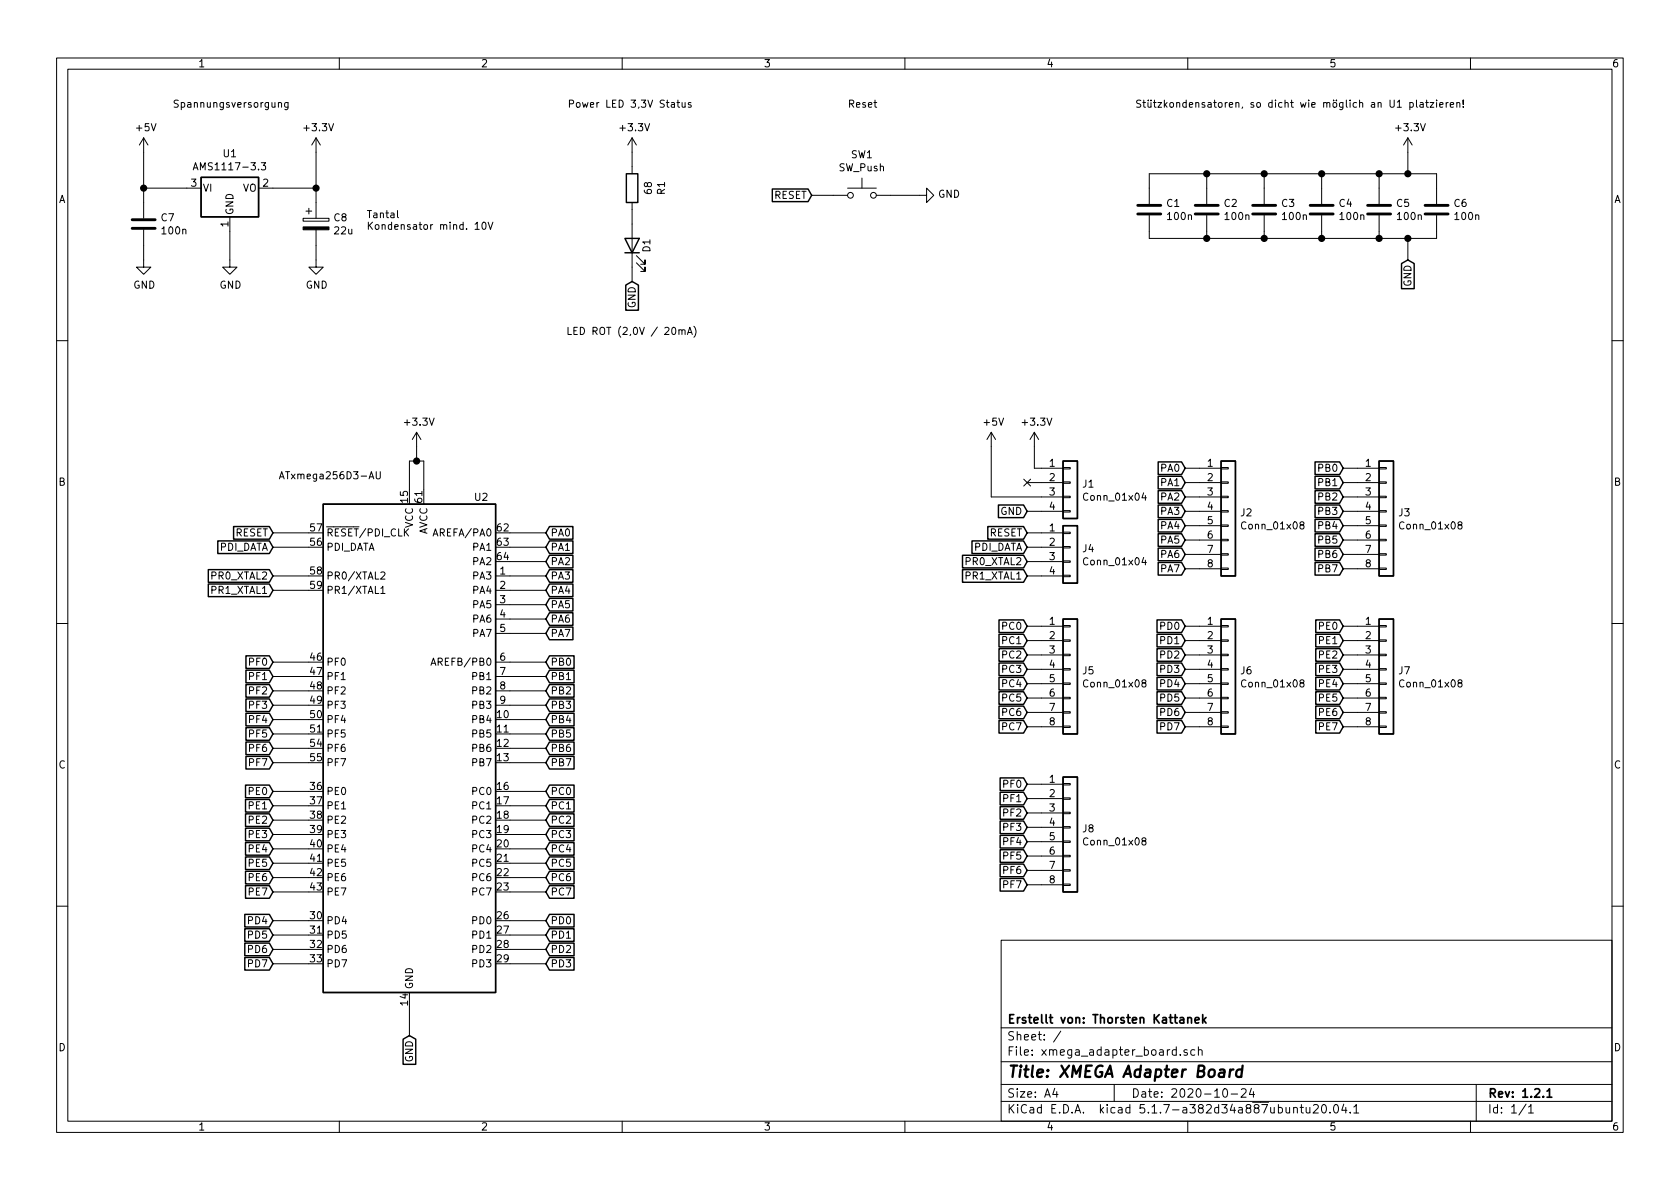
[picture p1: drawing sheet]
EESchema Schematic File Version 4
EELAYER 30 0
EELAYER END
$Descr A4 11693 8268
encoding utf-8
Sheet 1 1
Title "XMEGA Adapter Board "
Date "2020-10-24"
Rev "1.2.1"
Comp "Erstellt von: Thorsten Kattanek"
Comment1 ""
Comment2 ""
Comment3 ""
Comment4 ""
$EndDescr
$Comp
L Connector_Generic:Conn_01x08 J2
U 1 1
P 8550 3550
F 0 "J2" H 8630 3542 50  0000 L CNN
F 1 "Conn_01x08" H 8630 3451 50  0000 L CNN
F 2 "Connector_PinHeader_2.54mm:PinHeader_1x08_P2.54mm_Vertical" H 8550 3550 50  0001 C CNN
F 3 "~" H 8550 3550 50  0001 C CNN
	1    8550 3550
	1    0    0    -1  
$EndComp
$Comp
L Connector_Generic:Conn_01x08 J3
U 1 1
P 9650 3550
F 0 "J3" H 9730 3542 50  0000 L CNN
F 1 "Conn_01x08" H 9730 3451 50  0000 L CNN
F 2 "Connector_PinHeader_2.54mm:PinHeader_1x08_P2.54mm_Vertical" H 9650 3550 50  0001 C CNN
F 3 "~" H 9650 3550 50  0001 C CNN
	1    9650 3550
	1    0    0    -1  
$EndComp
$Comp
L Connector_Generic:Conn_01x08 J5
U 1 1
P 7450 4650
F 0 "J5" H 7530 4642 50  0000 L CNN
F 1 "Conn_01x08" H 7530 4551 50  0000 L CNN
F 2 "Connector_PinHeader_2.54mm:PinHeader_1x08_P2.54mm_Vertical" H 7450 4650 50  0001 C CNN
F 3 "~" H 7450 4650 50  0001 C CNN
	1    7450 4650
	1    0    0    -1  
$EndComp
Text GLabel 1900 3700 0    50   Input ~ 0
RESET
Text GLabel 1900 3800 0    50   Input ~ 0
PDI_DATA
Text GLabel 1900 4000 0    50   Input ~ 0
PR0_XTAL2
Text GLabel 1900 4100 0    50   Input ~ 0
PR1_XTAL1
Text GLabel 1900 4600 0    50   Input ~ 0
PF0
Text GLabel 1900 4700 0    50   Input ~ 0
PF1
Text GLabel 1900 4800 0    50   Input ~ 0
PF2
Text GLabel 1900 4900 0    50   Input ~ 0
PF3
Text GLabel 1900 5000 0    50   Input ~ 0
PF4
Text GLabel 1900 5100 0    50   Input ~ 0
PF5
Text GLabel 1900 5200 0    50   Input ~ 0
PF6
Text GLabel 1900 5300 0    50   Input ~ 0
PF7
Text GLabel 1900 5500 0    50   Input ~ 0
PE0
Text GLabel 1900 5600 0    50   Input ~ 0
PE1
Text GLabel 1900 5700 0    50   Input ~ 0
PE2
Text GLabel 1900 5800 0    50   Input ~ 0
PE3
Text GLabel 1900 5900 0    50   Input ~ 0
PE4
Text GLabel 1900 6000 0    50   Input ~ 0
PE5
Text GLabel 1900 6100 0    50   Input ~ 0
PE6
Text GLabel 1900 6200 0    50   Input ~ 0
PE7
Text GLabel 3800 3700 2    50   Input ~ 0
PA0
Text GLabel 3800 3800 2    50   Input ~ 0
PA1
Text GLabel 3800 3900 2    50   Input ~ 0
PA2
Text GLabel 3800 4000 2    50   Input ~ 0
PA3
Text GLabel 3800 4100 2    50   Input ~ 0
PA4
Text GLabel 3800 4200 2    50   Input ~ 0
PA5
Text GLabel 3800 4300 2    50   Input ~ 0
PA6
Text GLabel 3800 4400 2    50   Input ~ 0
PA7
Text GLabel 3800 4600 2    50   Input ~ 0
PB0
Text GLabel 3800 4700 2    50   Input ~ 0
PB1
Text GLabel 3800 4800 2    50   Input ~ 0
PB2
Text GLabel 3800 4900 2    50   Input ~ 0
PB3
Text GLabel 3800 5000 2    50   Input ~ 0
PB4
Text GLabel 3800 5100 2    50   Input ~ 0
PB5
Text GLabel 3800 5200 2    50   Input ~ 0
PB6
Text GLabel 3800 5300 2    50   Input ~ 0
PB7
Text GLabel 3800 5500 2    50   Input ~ 0
PC0
Text GLabel 3800 5600 2    50   Input ~ 0
PC1
Text GLabel 3800 5700 2    50   Input ~ 0
PC2
Text GLabel 3800 5800 2    50   Input ~ 0
PC3
Text GLabel 3800 5900 2    50   Input ~ 0
PC4
Text GLabel 3800 6000 2    50   Input ~ 0
PC5
Text GLabel 3800 6100 2    50   Input ~ 0
PC6
Text GLabel 3800 6200 2    50   Input ~ 0
PC7
Text GLabel 3800 6400 2    50   Input ~ 0
PD0
Text GLabel 3800 6500 2    50   Input ~ 0
PD1
Text GLabel 3800 6600 2    50   Input ~ 0
PD2
Text GLabel 3800 6700 2    50   Input ~ 0
PD3
Text GLabel 1900 6400 0    50   Input ~ 0
PD4
Text GLabel 1900 6500 0    50   Input ~ 0
PD5
Text GLabel 1900 6600 0    50   Input ~ 0
PD6
Text GLabel 1900 6700 0    50   Input ~ 0
PD7
Text GLabel 2850 7200 3    50   Input ~ 0
GND
Wire Wire Line
	2850 7000 2850 7200
Wire Wire Line
	1900 3700 2150 3700
Wire Wire Line
	2150 3800 1900 3800
Wire Wire Line
	1900 4000 2150 4000
Wire Wire Line
	2150 4100 1900 4100
Wire Wire Line
	1900 4600 2150 4600
Wire Wire Line
	1900 4700 2150 4700
Wire Wire Line
	1900 4800 2150 4800
Wire Wire Line
	1900 4900 2150 4900
Wire Wire Line
	1900 5000 2150 5000
Wire Wire Line
	1900 5100 2150 5100
Wire Wire Line
	1900 5200 2150 5200
Wire Wire Line
	1900 5300 2150 5300
Wire Wire Line
	1900 5500 2150 5500
Wire Wire Line
	1900 5600 2150 5600
Wire Wire Line
	1900 5700 2150 5700
Wire Wire Line
	1900 5800 2150 5800
Wire Wire Line
	1900 5900 2150 5900
Wire Wire Line
	1900 6000 2150 6000
Wire Wire Line
	1900 6100 2150 6100
Wire Wire Line
	1900 6200 2150 6200
Wire Wire Line
	1900 6400 2150 6400
Wire Wire Line
	1900 6500 2150 6500
Wire Wire Line
	1900 6600 2150 6600
Wire Wire Line
	1900 6700 2150 6700
Wire Wire Line
	3550 6700 3800 6700
Wire Wire Line
	3550 6600 3800 6600
Wire Wire Line
	3550 6500 3800 6500
Wire Wire Line
	3550 6400 3800 6400
Wire Wire Line
	3550 6200 3800 6200
Wire Wire Line
	3550 6100 3800 6100
Wire Wire Line
	3550 6000 3800 6000
Wire Wire Line
	3550 5900 3800 5900
Wire Wire Line
	3550 5800 3800 5800
Wire Wire Line
	3550 5700 3800 5700
Wire Wire Line
	3550 5600 3800 5600
Wire Wire Line
	3550 5500 3800 5500
Wire Wire Line
	3550 5300 3800 5300
Wire Wire Line
	3550 5200 3800 5200
Wire Wire Line
	3550 5100 3800 5100
Wire Wire Line
	3550 5000 3800 5000
Wire Wire Line
	3550 4900 3800 4900
Wire Wire Line
	3550 4800 3800 4800
Wire Wire Line
	3550 4700 3800 4700
Wire Wire Line
	3550 4600 3800 4600
Wire Wire Line
	3550 4400 3800 4400
Wire Wire Line
	3800 4300 3550 4300
Wire Wire Line
	3550 4200 3800 4200
Wire Wire Line
	3800 4100 3550 4100
Wire Wire Line
	3550 4000 3800 4000
Wire Wire Line
	3800 3900 3550 3900
Wire Wire Line
	3550 3800 3800 3800
Wire Wire Line
	3800 3700 3550 3700
Text GLabel 8250 3250 0    50   Input ~ 0
PA0
Text GLabel 8250 3350 0    50   Input ~ 0
PA1
Text GLabel 8250 3450 0    50   Input ~ 0
PA2
Text GLabel 8250 3550 0    50   Input ~ 0
PA3
Text GLabel 8250 3650 0    50   Input ~ 0
PA4
Text GLabel 8250 3750 0    50   Input ~ 0
PA5
Text GLabel 8250 3850 0    50   Input ~ 0
PA6
Text GLabel 8250 3950 0    50   Input ~ 0
PA7
Wire Wire Line
	8250 3250 8350 3250
Wire Wire Line
	8250 3350 8350 3350
Wire Wire Line
	8250 3450 8350 3450
Wire Wire Line
	8250 3550 8350 3550
Wire Wire Line
	8250 3650 8350 3650
Wire Wire Line
	8250 3750 8350 3750
Wire Wire Line
	8250 3850 8350 3850
Wire Wire Line
	8250 3950 8350 3950
Text GLabel 9350 3250 0    50   Input ~ 0
PB0
Text GLabel 9350 3350 0    50   Input ~ 0
PB1
Text GLabel 9350 3450 0    50   Input ~ 0
PB2
Text GLabel 9350 3550 0    50   Input ~ 0
PB3
Text GLabel 9350 3650 0    50   Input ~ 0
PB4
Text GLabel 9350 3750 0    50   Input ~ 0
PB5
Text GLabel 9350 3850 0    50   Input ~ 0
PB6
Text GLabel 9350 3950 0    50   Input ~ 0
PB7
Wire Wire Line
	9350 3250 9450 3250
Wire Wire Line
	9350 3350 9450 3350
Wire Wire Line
	9350 3450 9450 3450
Wire Wire Line
	9350 3550 9450 3550
Wire Wire Line
	9350 3650 9450 3650
Wire Wire Line
	9350 3750 9450 3750
Wire Wire Line
	9350 3850 9450 3850
Wire Wire Line
	9350 3950 9450 3950
Text GLabel 7150 4350 0    50   Input ~ 0
PC0
Text GLabel 7150 4450 0    50   Input ~ 0
PC1
Text GLabel 7150 4550 0    50   Input ~ 0
PC2
Text GLabel 7150 4650 0    50   Input ~ 0
PC3
Text GLabel 7150 4750 0    50   Input ~ 0
PC4
Text GLabel 7150 4850 0    50   Input ~ 0
PC5
Text GLabel 7150 4950 0    50   Input ~ 0
PC6
Text GLabel 7150 5050 0    50   Input ~ 0
PC7
Wire Wire Line
	7150 4350 7250 4350
Wire Wire Line
	7150 4450 7250 4450
Wire Wire Line
	7150 4550 7250 4550
Wire Wire Line
	7150 4650 7250 4650
Wire Wire Line
	7150 4750 7250 4750
Wire Wire Line
	7150 4850 7250 4850
Wire Wire Line
	7150 4950 7250 4950
Wire Wire Line
	7150 5050 7250 5050
$Comp
L Connector_Generic:Conn_01x08 J6
U 1 1
P 8550 4650
F 0 "J6" H 8630 4642 50  0000 L CNN
F 1 "Conn_01x08" H 8630 4551 50  0000 L CNN
F 2 "Connector_PinHeader_2.54mm:PinHeader_1x08_P2.54mm_Vertical" H 8550 4650 50  0001 C CNN
F 3 "~" H 8550 4650 50  0001 C CNN
	1    8550 4650
	1    0    0    -1  
$EndComp
Text GLabel 8250 4350 0    50   Input ~ 0
PD0
Text GLabel 8250 4450 0    50   Input ~ 0
PD1
Text GLabel 8250 4550 0    50   Input ~ 0
PD2
Text GLabel 8250 4650 0    50   Input ~ 0
PD3
Text GLabel 8250 4750 0    50   Input ~ 0
PD4
Text GLabel 8250 4850 0    50   Input ~ 0
PD5
Text GLabel 8250 4950 0    50   Input ~ 0
PD6
Text GLabel 8250 5050 0    50   Input ~ 0
PD7
Wire Wire Line
	8250 4350 8350 4350
Wire Wire Line
	8250 4450 8350 4450
Wire Wire Line
	8250 4550 8350 4550
Wire Wire Line
	8250 4650 8350 4650
Wire Wire Line
	8250 4750 8350 4750
Wire Wire Line
	8250 4850 8350 4850
Wire Wire Line
	8250 4950 8350 4950
Wire Wire Line
	8250 5050 8350 5050
Text GLabel 9350 4350 0    50   Input ~ 0
PE0
Text GLabel 9350 4450 0    50   Input ~ 0
PE1
Text GLabel 9350 4550 0    50   Input ~ 0
PE2
Text GLabel 9350 4650 0    50   Input ~ 0
PE3
Text GLabel 9350 4750 0    50   Input ~ 0
PE4
Text GLabel 9350 4850 0    50   Input ~ 0
PE5
Text GLabel 9350 4950 0    50   Input ~ 0
PE6
Text GLabel 9350 5050 0    50   Input ~ 0
PE7
$Comp
L Connector_Generic:Conn_01x08 J7
U 1 1
P 9650 4650
F 0 "J7" H 9730 4642 50  0000 L CNN
F 1 "Conn_01x08" H 9730 4551 50  0000 L CNN
F 2 "Connector_PinHeader_2.54mm:PinHeader_1x08_P2.54mm_Vertical" H 9650 4650 50  0001 C CNN
F 3 "~" H 9650 4650 50  0001 C CNN
	1    9650 4650
	1    0    0    -1  
$EndComp
Wire Wire Line
	9350 4350 9450 4350
Wire Wire Line
	9350 4450 9450 4450
Wire Wire Line
	9350 4550 9450 4550
Wire Wire Line
	9350 4650 9450 4650
Wire Wire Line
	9350 4750 9450 4750
Wire Wire Line
	9350 4850 9450 4850
Wire Wire Line
	9350 4950 9450 4950
Wire Wire Line
	9350 5050 9450 5050
$Comp
L Connector_Generic:Conn_01x08 J8
U 1 1
P 7450 5750
F 0 "J8" H 7530 5742 50  0000 L CNN
F 1 "Conn_01x08" H 7530 5651 50  0000 L CNN
F 2 "Connector_PinHeader_2.54mm:PinHeader_1x08_P2.54mm_Vertical" H 7450 5750 50  0001 C CNN
F 3 "~" H 7450 5750 50  0001 C CNN
	1    7450 5750
	1    0    0    -1  
$EndComp
Text GLabel 7150 5450 0    50   Input ~ 0
PF0
Text GLabel 7150 5550 0    50   Input ~ 0
PF1
Text GLabel 7150 5650 0    50   Input ~ 0
PF2
Text GLabel 7150 5750 0    50   Input ~ 0
PF3
Text GLabel 7150 5850 0    50   Input ~ 0
PF4
Text GLabel 7150 5950 0    50   Input ~ 0
PF5
Text GLabel 7150 6050 0    50   Input ~ 0
PF6
Text GLabel 7150 6150 0    50   Input ~ 0
PF7
Wire Wire Line
	7150 5450 7250 5450
Wire Wire Line
	7150 5550 7250 5550
Wire Wire Line
	7150 5650 7250 5650
Wire Wire Line
	7150 5750 7250 5750
Wire Wire Line
	7150 5850 7250 5850
Wire Wire Line
	7150 5950 7250 5950
Wire Wire Line
	7150 6050 7250 6050
Wire Wire Line
	7150 6150 7250 6150
$Comp
L Connector_Generic:Conn_01x04 J1
U 1 1
P 7450 3350
F 0 "J1" H 7530 3342 50  0000 L CNN
F 1 "Conn_01x04" H 7530 3251 50  0000 L CNN
F 2 "Connector_PinHeader_2.54mm:PinHeader_1x04_P2.54mm_Vertical" H 7450 3350 50  0001 C CNN
F 3 "~" H 7450 3350 50  0001 C CNN
	1    7450 3350
	1    0    0    -1  
$EndComp
$Comp
L Connector_Generic:Conn_01x04 J4
U 1 1
P 7450 3800
F 0 "J4" H 7530 3792 50  0000 L CNN
F 1 "Conn_01x04" H 7530 3701 50  0000 L CNN
F 2 "Connector_PinHeader_2.54mm:PinHeader_1x04_P2.54mm_Vertical" H 7450 3800 50  0001 C CNN
F 3 "~" H 7450 3800 50  0001 C CNN
	1    7450 3800
	1    0    0    -1  
$EndComp
Text GLabel 7150 3550 0    50   Input ~ 0
GND
Wire Wire Line
	7150 3350 7250 3350
Wire Wire Line
	7150 3550 7250 3550
Text GLabel 7150 3700 0    50   Input ~ 0
RESET
Text GLabel 7150 3800 0    50   Input ~ 0
PDI_DATA
Text GLabel 7150 3900 0    50   Input ~ 0
PR0_XTAL2
Text GLabel 7150 4000 0    50   Input ~ 0
PR1_XTAL1
Wire Wire Line
	7150 3700 7250 3700
Wire Wire Line
	7150 3800 7250 3800
Wire Wire Line
	7150 3900 7250 3900
Wire Wire Line
	7150 4000 7250 4000
$Comp
L Device:C C5
U 1 1
P 9600 1450
F 0 "C5" H 9715 1496 50  0000 L CNN
F 1 "100n" H 9715 1405 50  0000 L CNN
F 2 "Capacitor_SMD:C_0805_2012Metric_Pad1.18x1.45mm_HandSolder" H 9638 1300 50  0001 C CNN
F 3 "~" H 9600 1450 50  0001 C CNN
	1    9600 1450
	1    0    0    -1  
$EndComp
$Comp
L Device:C C6
U 1 1
P 10000 1450
F 0 "C6" H 10115 1496 50  0000 L CNN
F 1 "100n" H 10115 1405 50  0000 L CNN
F 2 "Capacitor_SMD:C_0805_2012Metric_Pad1.18x1.45mm_HandSolder" H 10038 1300 50  0001 C CNN
F 3 "~" H 10000 1450 50  0001 C CNN
	1    10000 1450
	1    0    0    -1  
$EndComp
Text GLabel 9800 1800 3    50   Input ~ 0
GND
Wire Wire Line
	9600 1600 9600 1650
Wire Wire Line
	9600 1650 9800 1650
Wire Wire Line
	10000 1650 10000 1600
Wire Wire Line
	9800 1650 9800 1800
Connection ~ 9800 1650
Wire Wire Line
	9800 1650 10000 1650
$Comp
L Device:C C4
U 1 1
P 9200 1450
F 0 "C4" H 9315 1496 50  0000 L CNN
F 1 "100n" H 9315 1405 50  0000 L CNN
F 2 "Capacitor_SMD:C_0805_2012Metric_Pad1.18x1.45mm_HandSolder" H 9238 1300 50  0001 C CNN
F 3 "~" H 9200 1450 50  0001 C CNN
	1    9200 1450
	1    0    0    -1  
$EndComp
$Comp
L Device:C C3
U 1 1
P 8800 1450
F 0 "C3" H 8915 1496 50  0000 L CNN
F 1 "100n" H 8915 1405 50  0000 L CNN
F 2 "Capacitor_SMD:C_0805_2012Metric_Pad1.18x1.45mm_HandSolder" H 8838 1300 50  0001 C CNN
F 3 "~" H 8800 1450 50  0001 C CNN
	1    8800 1450
	1    0    0    -1  
$EndComp
$Comp
L Device:C C2
U 1 1
P 8400 1450
F 0 "C2" H 8515 1496 50  0000 L CNN
F 1 "100n" H 8515 1405 50  0000 L CNN
F 2 "Capacitor_SMD:C_0805_2012Metric_Pad1.18x1.45mm_HandSolder" H 8438 1300 50  0001 C CNN
F 3 "~" H 8400 1450 50  0001 C CNN
	1    8400 1450
	1    0    0    -1  
$EndComp
$Comp
L Device:C C1
U 1 1
P 8000 1450
F 0 "C1" H 8115 1496 50  0000 L CNN
F 1 "100n" H 8115 1405 50  0000 L CNN
F 2 "Capacitor_SMD:C_0805_2012Metric_Pad1.18x1.45mm_HandSolder" H 8038 1300 50  0001 C CNN
F 3 "~" H 8000 1450 50  0001 C CNN
	1    8000 1450
	1    0    0    -1  
$EndComp
Wire Wire Line
	8000 1600 8000 1650
Wire Wire Line
	8000 1650 8400 1650
Connection ~ 9600 1650
Wire Wire Line
	9200 1600 9200 1650
Connection ~ 9200 1650
Wire Wire Line
	9200 1650 9600 1650
Wire Wire Line
	8800 1600 8800 1650
Connection ~ 8800 1650
Wire Wire Line
	8800 1650 9200 1650
Wire Wire Line
	8400 1600 8400 1650
Connection ~ 8400 1650
Wire Wire Line
	8400 1650 8800 1650
Text Notes 7900 750  0    50   ~ 0
Stützkondensatoren, so dicht wie möglich an U1 platzieren!
$Comp
L Device:LED D1
U 1 1
P 4400 1700
F 0 "D1" H 4400 1600 50  0000 C CNN
F 1 "LED ROT (2,0V / 20mA)" V 3800 1700 50  0000 C CNN
F 2 "LED_SMD:LED_0805_2012Metric_Pad1.15x1.40mm_HandSolder" H 4400 1700 50  0001 C CNN
F 3 "~" H 4400 1700 50  0001 C CNN
	1    4400 1700
	0    -1   -1   0   
$EndComp
Wire Wire Line
	4400 1850 4400 1950
Text Notes 1200 750  0    50   ~ 0
Spannungsversorgung
Text GLabel 4400 1950 3    50   Input ~ 0
GND
$Comp
L Device:R R1
U 1 1
P 4400 1300
F 0 "R1" V 4193 1300 50  0000 C CNN
F 1 "68" V 4284 1300 50  0000 C CNN
F 2 "Resistor_SMD:R_0805_2012Metric_Pad1.20x1.40mm_HandSolder" V 4330 1300 50  0001 C CNN
F 3 "~" H 4400 1300 50  0001 C CNN
	1    4400 1300
	-1   0    0    1   
$EndComp
Wire Wire Line
	4400 1450 4400 1550
Wire Wire Line
	4400 1150 4400 1050
$Comp
L Regulator_Linear:AMS1117-3.3 U1
U 1 1
P 1600 1300
F 0 "U1" H 1600 1542 50  0000 C CNN
F 1 "AMS1117-3.3" H 1600 1451 50  0000 C CNN
F 2 "Package_TO_SOT_SMD:SOT-223-3_TabPin2" H 1600 1500 50  0001 C CNN
F 3 "http://www.advanced-monolithic.com/pdf/ds1117.pdf" H 1700 1050 50  0001 C CNN
	1    1600 1300
	1    0    0    -1  
$EndComp
Wire Wire Line
	1000 1300 1300 1300
$Comp
L power:GND #PWR05
U 1 1
P 1600 1800
F 0 "#PWR05" H 1600 1550 50  0001 C CNN
F 1 "GND" H 1605 1627 50  0000 C CNN
F 2 "" H 1600 1800 50  0001 C CNN
F 3 "" H 1600 1800 50  0001 C CNN
	1    1600 1800
	1    0    0    -1  
$EndComp
Wire Wire Line
	1600 1600 1600 1800
$Comp
L power:+3.3V #PWR02
U 1 1
P 2200 1050
F 0 "#PWR02" H 2200 900 50  0001 C CNN
F 1 "+3.3V" H 2215 1223 50  0000 C CNN
F 2 "" H 2200 1050 50  0001 C CNN
F 3 "" H 2200 1050 50  0001 C CNN
	1    2200 1050
	1    0    0    -1  
$EndComp
Wire Wire Line
	1900 1300 2200 1300
Wire Wire Line
	2200 1300 2200 1050
Wire Wire Line
	1000 1050 1000 1300
$Comp
L power:+5V #PWR01
U 1 1
P 1000 1050
F 0 "#PWR01" H 1000 900 50  0001 C CNN
F 1 "+5V" H 1015 1223 50  0000 C CNN
F 2 "" H 1000 1050 50  0001 C CNN
F 3 "" H 1000 1050 50  0001 C CNN
	1    1000 1050
	1    0    0    -1  
$EndComp
NoConn ~ 7150 3350
$Comp
L power:+3.3V #PWR08
U 1 1
P 7200 3100
F 0 "#PWR08" H 7200 2950 50  0001 C CNN
F 1 "+3.3V" H 7215 3273 50  0000 C CNN
F 2 "" H 7200 3100 50  0001 C CNN
F 3 "" H 7200 3100 50  0001 C CNN
	1    7200 3100
	1    0    0    -1  
$EndComp
Wire Wire Line
	7200 3100 7200 3250
Wire Wire Line
	7200 3250 7250 3250
$Comp
L power:+5V #PWR07
U 1 1
P 6900 3100
F 0 "#PWR07" H 6900 2950 50  0001 C CNN
F 1 "+5V" H 6915 3273 50  0000 C CNN
F 2 "" H 6900 3100 50  0001 C CNN
F 3 "" H 6900 3100 50  0001 C CNN
	1    6900 3100
	1    0    0    -1  
$EndComp
Wire Wire Line
	6900 3100 6900 3450
Wire Wire Line
	6900 3450 7250 3450
$Comp
L power:+3.3V #PWR09
U 1 1
P 2900 3100
F 0 "#PWR09" H 2900 2950 50  0001 C CNN
F 1 "+3.3V" H 2915 3273 50  0000 C CNN
F 2 "" H 2900 3100 50  0001 C CNN
F 3 "" H 2900 3100 50  0001 C CNN
	1    2900 3100
	1    0    0    -1  
$EndComp
Wire Wire Line
	2850 3400 2850 3200
Wire Wire Line
	2850 3200 2900 3200
Wire Wire Line
	2900 3200 2950 3200
Wire Wire Line
	2950 3200 2950 3400
Connection ~ 2900 3200
Wire Wire Line
	2900 3100 2900 3200
$Comp
L power:+3.3V #PWR03
U 1 1
P 4400 1050
F 0 "#PWR03" H 4400 900 50  0001 C CNN
F 1 "+3.3V" H 4415 1223 50  0000 C CNN
F 2 "" H 4400 1050 50  0001 C CNN
F 3 "" H 4400 1050 50  0001 C CNN
	1    4400 1050
	1    0    0    -1  
$EndComp
$Comp
L power:GND #PWR06
U 1 1
P 2200 1800
F 0 "#PWR06" H 2200 1550 50  0001 C CNN
F 1 "GND" H 2205 1627 50  0000 C CNN
F 2 "" H 2200 1800 50  0001 C CNN
F 3 "" H 2200 1800 50  0001 C CNN
	1    2200 1800
	1    0    0    -1  
$EndComp
Wire Wire Line
	2200 1400 2200 1300
Connection ~ 2200 1300
Wire Wire Line
	2200 1700 2200 1800
$Comp
L Device:C C7
U 1 1
P 1000 1550
F 0 "C7" H 1115 1596 50  0000 L CNN
F 1 "100n" H 1115 1505 50  0000 L CNN
F 2 "Capacitor_SMD:C_0805_2012Metric_Pad1.18x1.45mm_HandSolder" H 1038 1400 50  0001 C CNN
F 3 "~" H 1000 1550 50  0001 C CNN
	1    1000 1550
	1    0    0    -1  
$EndComp
$Comp
L power:GND #PWR04
U 1 1
P 1000 1800
F 0 "#PWR04" H 1000 1550 50  0001 C CNN
F 1 "GND" H 1005 1627 50  0000 C CNN
F 2 "" H 1000 1800 50  0001 C CNN
F 3 "" H 1000 1800 50  0001 C CNN
	1    1000 1800
	1    0    0    -1  
$EndComp
Wire Wire Line
	1000 1400 1000 1300
Connection ~ 1000 1300
Wire Wire Line
	1000 1700 1000 1800
$Comp
L Device:CP C8
U 1 1
P 2200 1550
F 0 "C8" H 2318 1596 50  0000 L CNN
F 1 "22u" H 2318 1505 50  0000 L CNN
F 2 "Capacitor_Tantalum_SMD:CP_EIA-3528-12_Kemet-T_Pad1.50x2.35mm_HandSolder" H 2238 1400 50  0001 C CNN
F 3 "~" H 2200 1550 50  0001 C CNN
	1    2200 1550
	1    0    0    -1  
$EndComp
Text Notes 2550 1600 0    50   ~ 0
Tantal\nKondensator mind. 10V
Text Notes 3950 750  0    50   ~ 0
Power LED 3,3V Status
$Comp
L power:+3.3V #PWR0101
U 1 1
P 9800 1050
F 0 "#PWR0101" H 9800 900 50  0001 C CNN
F 1 "+3.3V" H 9815 1223 50  0000 C CNN
F 2 "" H 9800 1050 50  0001 C CNN
F 3 "" H 9800 1050 50  0001 C CNN
	1    9800 1050
	1    0    0    -1  
$EndComp
Wire Wire Line
	10000 1300 10000 1200
Wire Wire Line
	10000 1200 9800 1200
Wire Wire Line
	8000 1200 8000 1300
Wire Wire Line
	9800 1050 9800 1200
Connection ~ 9800 1200
Wire Wire Line
	9800 1200 9600 1200
Wire Wire Line
	9600 1300 9600 1200
Connection ~ 9600 1200
Wire Wire Line
	9600 1200 9200 1200
Wire Wire Line
	9200 1300 9200 1200
Connection ~ 9200 1200
Wire Wire Line
	9200 1200 8800 1200
Wire Wire Line
	8800 1300 8800 1200
Connection ~ 8800 1200
Wire Wire Line
	8800 1200 8400 1200
Wire Wire Line
	8400 1300 8400 1200
Connection ~ 8400 1200
Wire Wire Line
	8400 1200 8000 1200
$Comp
L Switch:SW_Push SW1
U 1 1
P 6000 1350
F 0 "SW1" H 6000 1635 50  0000 C CNN
F 1 "SW_Push" H 6000 1544 50  0000 C CNN
F 2 "button_switch_tk:SW_KMR231G" H 6000 1550 50  0001 C CNN
F 3 "~" H 6000 1550 50  0001 C CNN
	1    6000 1350
	1    0    0    -1  
$EndComp
Text GLabel 5650 1350 0    50   Input ~ 0
RESET
$Comp
L power:GND #PWR010
U 1 1
P 6400 1350
F 0 "#PWR010" H 6400 1100 50  0001 C CNN
F 1 "GND" V 6405 1222 50  0000 R CNN
F 2 "" H 6400 1350 50  0001 C CNN
F 3 "" H 6400 1350 50  0001 C CNN
	1    6400 1350
	0    -1   -1   0   
$EndComp
Wire Wire Line
	5650 1350 5800 1350
Wire Wire Line
	6200 1350 6400 1350
Text Notes 5900 750  0    50   ~ 0
Reset\n
$Comp
L MCU_Microchip_ATmega:ATxmega256D3-AU U2
U 1 1
P 2850 5200
F 0 "U2" H 3350 6950 50  0000 C CNN
F 1 "ATxmega256D3-AU" H 2300 7100 50  0000 C CNN
F 2 "Package_QFP:TQFP-64_14x14mm_P0.8mm" H 2850 5200 50  0001 C CIN
F 3 "http://ww1.microchip.com/downloads/en/DeviceDoc/Atmel-8134-8-16-bit-Atmel-XMEGA-D3-Microcontroller_Datasheet.pdf" H 2850 5200 50  0001 C CNN
	1    2850 5200
	1    0    0    -1  
$EndComp
$EndSCHEMATC
